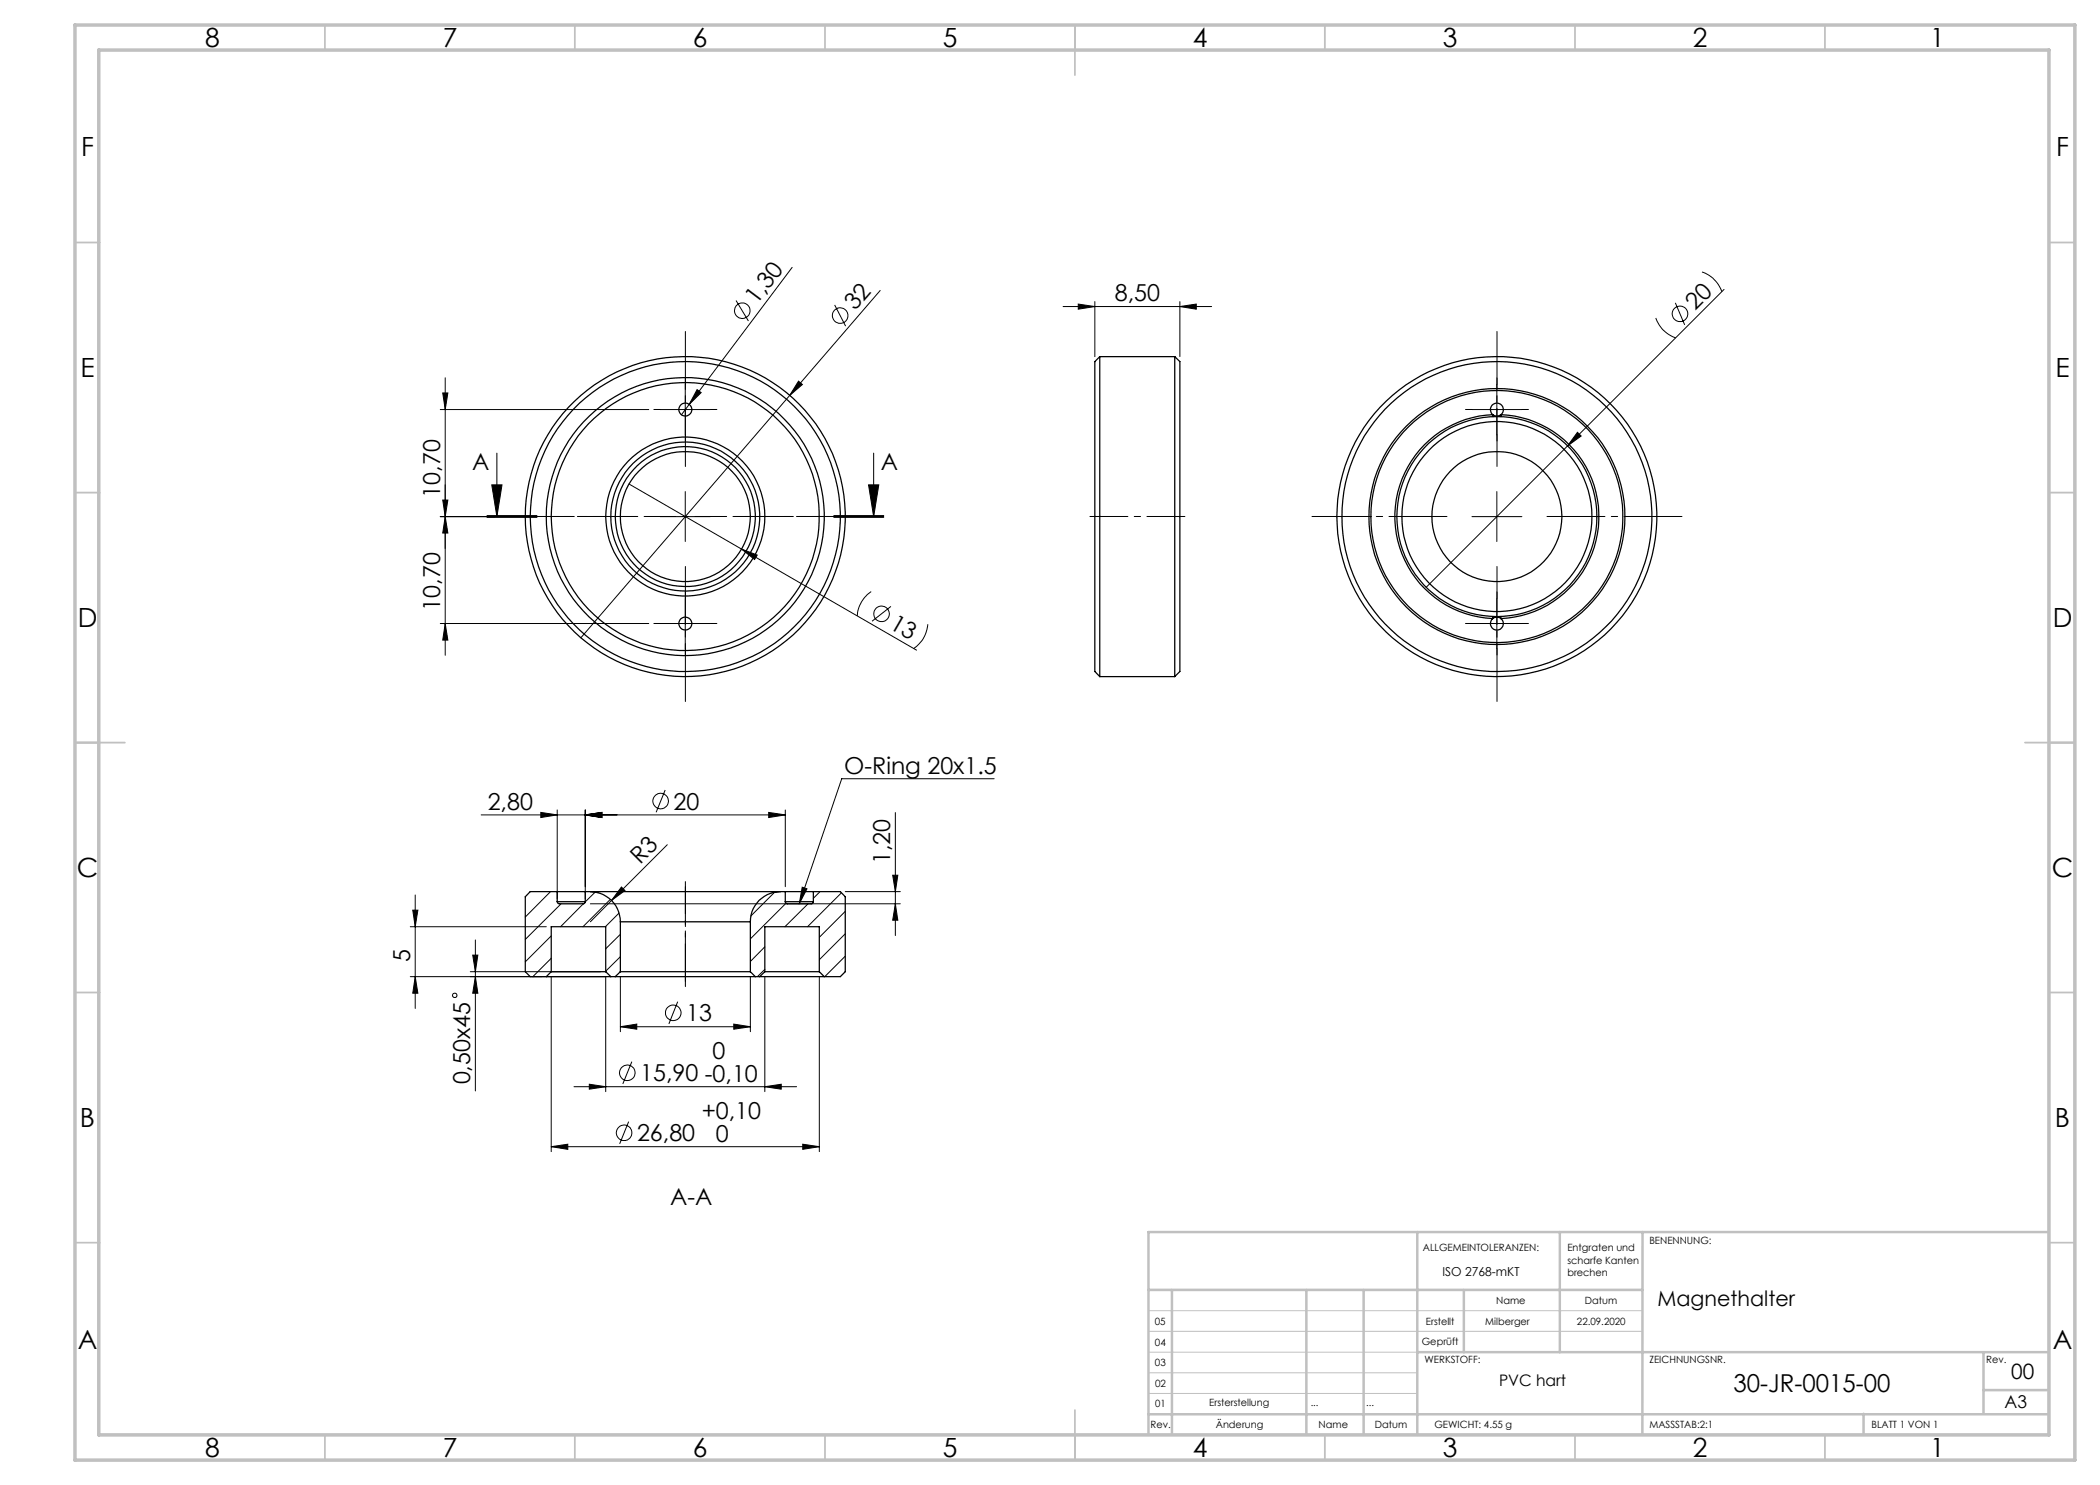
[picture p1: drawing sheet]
<svg xmlns="http://www.w3.org/2000/svg" width="420mm" height="297mm" viewBox="0 0 420 297" stroke-linecap="round" stroke-linejoin="round" font-family="sans-serif">
<g fill="none" stroke="#000" stroke-width=".2">
<path d="M158.4 53.5l-20.6 27.4M176 58.1l-18.1 21M340.4 54.4a6.3 6.3 0 0 1 3.9 3.9M344.8 57.9l-31.3 31.3M88.5 78.6h1.1l-.6 3.3zM89 75.6v55.5M137.1 76.9v10M139.4 77.9l.8 .6-2.4 2.4zM147.2 60.1l2.5 4.1M157.9 79.1l-41.7 48.5M159.7 76.2l.8 .7-2.6 2.2zM166.9 61l2.2 4.2"/>
<path d="M212.6 61.3h29.7M215.7 60.8l3.3 .5-3.3 .5zM219 60.3v11M236 61.3l3.3-.5v1zM236 60.3v11M299.4 76.9v10M331.2 63.6a6.3 6.3 0 0 0 3.9 4M335.1 60.6l1.8 4.4M88.1 81.9h41.7M98.4 97h2l-1 6.3zM99.4 90.6v12.7M125.8 96.8l57.5 33.2"/>
<path d="M132 81.9h10.1M137.1 98.3v10M137.8 80.9l-1.5 2.1M173.7 97h2.1l-1.1 6.3zM174.7 90.6v12.7M294.4 81.9h10M299.4 98.3v10M313.5 89.2l-28.3 28.3M315.5 86.5l.7 .7-2.7 2zM88.1 103.3h11M88.5 100h1.1l-.6 3.3zM89 103.3l.6 3.3h-1.1z"/>
<path d="M97.4 103.5h10zM97.4 103.3h10M97.4 103.1h10M132 103.3h10.1M137.1 119.7v10M148.3 109.8l3.1 1.2-.5 .9zM166.8 103.3h10M166.8 103.1h10M166.8 103.5h10M174.2 118.3a6.3 6.3 0 0 0-2.8 4.9M294.4 103.3h10M299.4 119.7v10"/>
<path d="M88.1 124.7h41.7M89 124.7l.6 3.3h-1.1zM132 124.7h10.1M178.2 121.3l-3.8 2.9M185.6 124.8a6.4 6.4 0 0 1-2.9 4.9M294.4 124.7h10M133 158l-1.8 4.5M198.8 155.7h-30.5l-8.5 25.1M83 179v22.7M96.2 163h60.9M108.2 162.5l3.2 .5-3.2 .5zM110.1 178.3l-5 5.1"/>
<path d="M111.4 162v17.7M117.1 163l3.3-.5v1zM117.1 162v17.7M119 178.4l-1.9 2M122.1 179.9l-5.5 5.4M124.3 177.4l.7 .7-2.7 2zM133.5 168.9l-11.2 11.2M153.7 162.5l3.4 .5-3.4 .5zM154.9 178.5l-4.7 4.7M157.1 162v15.3M160.4 177.4l1 .4-1.6 3zM164 178.3l-1.3 1.4"/>
<path d="M168.3 178.6l-6.8 6.7M169.1 178.3h11M178.5 175h1.1l-.5 3.3zM179.1 162.5v24.6M82.1 195.3h39v23M82.1 185.3h27.2M82.5 182h1.1l-.6 3.3zM83 195.3l.6 3.3h-1.1zM94.1 194.3h26.1M94.5 191h1.1l-.5 3.3zM95.1 195.3l.5 3.3h-1.1zM95.1 188v30.2"/>
<path d="M110.2 195.3v35M110.2 187.2l-5.1 5.2M110.2 191.7l-3.6 3.6M112.2 180.8l-7.1 7.1M116.7 180.7l-4.6 4.6M118.1 180.8h62M122.3 180.1l-4.2 4.3M123.8 182.6l-2.7 2.7M124.1 195.3v11M124.1 186.9l-3 2.9M124.1 191.3l-3 2.9M150.1 195.3v11"/>
<path d="M153 189.4l-2.9 2.9M153 193.9l-1.5 1.4M153 195.3v23M157.2 180.7l-7.1 7.1M161.6 180.8l-4.6 4.5M163.9 195.3v35M169.1 182.3l-5.2 5.2M169.1 186.8l-5.2 5.1M169.1 191.2l-4.1 4.1M179.1 180.8l.5 3.2h-1.1zM114.8 217.3h44.5M117.9 216.8l3.2 .5-3.2 .5z"/>
<path d="M124.1 205.3l3.3-.5v1zM124.1 205.3h26M126.4 212.3l-1.8 4.5M135.5 200.3l-1.7 4.5M146.8 204.8l3.3 .5-3.3 .5zM153 217.3l3.2-.5v1zM110.2 229.3l3.4-.5v1.1zM110.2 229.3h53.7M125.7 224.3l-1.8 4.5M160.5 228.8l3.4 .5-3.4 .6z"/>
<circle cx="148.5" cy="62.1" r="1.55"/>
<circle cx="168" cy="63.1" r="1.56"/>
<circle cx="336" cy="62.8" r="1.57"/>
<circle cx="176.3" cy="122.8" r="1.55"/>
<circle cx="132.1" cy="160.2" r="1.55"/>
<circle cx="90.9" cy="199.1" r=".45"/>
<circle cx="125.5" cy="214.6" r="1.56"/>
<circle cx="134.7" cy="202.6" r="1.55"/>
<circle cx="124.8" cy="226.6" r="1.56"/>
</g>
<path d="M176.8 103.3h-79.4" fill="none" stroke="#000" stroke-width=".2" stroke-dasharray="6.3 1.3 1.3 1.3" stroke-dashoffset="-.9"/>
<path d="M237 103.3h-19M137.1 196.3v-19" fill="none" stroke="#000" stroke-width=".2" stroke-dasharray="15.2 1.3 1.3 1.3" stroke-dashoffset="7.6"/>
<path d="M137.1 93.3v-27M299.4 93.3v-27M127.1 103.3h-27M137.1 113.3v27M147.1 103.3h27M289.4 103.3h-27M299.4 113.3v27M309.4 103.3h27" fill="none" stroke="#000" stroke-width=".2" stroke-dasharray="15.2 1.3 1.3 1.3" stroke-dashoffset="3.6"/>
<g fill="none" stroke="#000" stroke-width=".2" stroke-dasharray="15.2 1.3 1.3 1.3">
<path d="M137.1 76.9v-1.3M299.4 76.9v-1.3M132.1 81.9h-1.3M137.1 86.9v1.3M142.1 81.9h1.3M294.4 81.9h-1.3M299.4 86.9v1.3M304.4 81.9h1.3M137.1 119.7v-1.3M299.4 119.7v-1.3M132.1 124.7h-1.3M137.1 129.7v1.3"/>
<path d="M142.1 124.7h1.3M294.4 124.7h-1.3M299.4 129.7v1.3M304.4 124.7h1.3M137.1 179.3v-3M137.1 197.3v-3"/>
</g>
<path d="M137.1 194.3v-15" fill="none" stroke="#000" stroke-width=".2" stroke-dasharray="15.2 1.3 1.3 1.3" stroke-dashoffset="7.5"/>
<path d="M229.7 266.3h98.8M229.7 270.4h53.8M229.7 262.1h98.8M229.7 274.6h53.8M229.7 278.7h53.8" fill="none" stroke="#c0c0c0" stroke-width=".2"/>
<g fill="none" stroke="#c0c0c0" stroke-width=".35">
<path d="M65 5v5M115 5v5M165 5v5M215 5v10M265 5v5M315 5v5M365 5v5M15 48.5h5M410 48.5h5M15 98.5h5M410 98.5h5M15 148.5h10"/>
<path d="M405 148.5h10M15 198.5h5M410 198.5h5M15 248.5h5M410 248.5h5M65 287v5M115 287v5M165 287v5M215 282v10M265 287v5M315 287v5M365 287v5"/>
</g>
<g fill="none" stroke="#c0c0c0" stroke-width=".5">
<path d="M229.7 258h98.8M234.4 258v29M261.3 258v29M272.7 258v29M283.5 246.4v40.6M292.8 258v12.4M312 246.4v24M328.5 246.4v40.6M409.7 246.4h-180v40.6M283.5 270.4h126.2M396.7 270.4v12.3M396.7 278h13"/>
<path d="M229.7 282.9h180M372.7 282.7v4.3"/>
</g>
<path d="M15 5h400v287h-400zM19.8 10h390v277h-390z" fill="none" stroke="#c0c0c0" stroke-width=".7"/>
<g fill="#000">
<path d="M159.7 76.2l.8 .7-2.6 2.2zM139.4 77.9l.8 .6-2.4 2.4zM315.5 86.5l.7 .7-2.7 2zM148.3 109.8l3.1 1.2-.5 .9zM124.3 177.4l.7 .7-2.7 2zM160.4 177.4l1 .4-1.6 3z"/>
<path d="M215.7 60.8l3.3 .5-3.3 .5zM236 61.3l3.3-.5v1z"/>
<path d="M89 103.3l.6 3.3h-1.1zM88.5 78.6h1.1l-.6 3.3z"/>
<path d="M88.5 100h1.1l-.6 3.3zM89 124.7l.6 3.3h-1.1z"/>
<path d="M173.7 97h2.1l-1.1 6.3zM98.4 97h2l-1 6.3z"/>
<path d="M83 195.3l.6 3.3h-1.1zM82.5 182h1.1l-.6 3.3z"/>
<path d="M94.5 191h1.1l-.5 3.3zM95.1 195.3l.5 3.3h-1.1zM178.5 175h1.1l-.5 3.3zM179.1 180.8l.5 3.2h-1.1z"/>
<path d="M124.1 205.3l3.3-.5v1zM146.8 204.8l3.3 .5-3.3 .5zM117.1 163l3.3-.5v1zM153.7 162.5l3.4 .5-3.4 .5zM117.9 216.8l3.2 .5-3.2 .5zM153 217.3l3.2-.5v1zM108.2 162.5l3.2 .5-3.2 .5zM117.1 163l3.3-.5v1z"/>
<path d="M160.5 228.8l3.4 .5-3.4 .6zM110.2 229.3l3.4-.5v1.1z"/>
</g>
<g fill="none" stroke="#000" stroke-width=".25">
<path d="M220 71.3v64M220 71.3l-1 1v62l1 1M220 71.3h14.9M234.9 71.3v64M234.9 71.3l1.1 1v62l-1.1 1M298.6 82.9v.4M298.6 82.9a1.31 1.31 0 0 0 1.6 0M298.6 82.9a20.4 20.4 0 0 0-19.6 20.4 20.4 20.4 0 0 0 19.6 20.4M298.6 82.9a1.31 1.31 0 0 1-.2-1.9 1.31 1.31 0 0 1 1.9 0 1.31 1.31 0 0 1-.1 1.9M300.2 82.9v.4M300.2 82.9a20.4 20.4 0 0 1 19.6 20.4 20.4 20.4 0 0 1-19.6 20.4M220 135.3h14.9"/>
<path d="M298.6 123.7a1.2 1.2 0 0 1 1.6 0M298.6 123.7a1.29 1.29 0 0 0-.2 1.9 1.29 1.29 0 0 0 1.9 0 1.29 1.29 0 0 0-.1-1.9M298.6 123.3v.4M300.2 123.3v.4M111.4 178.3h5.7M111.4 178.3h-5.4l-.9 1v15l.9 1h3.3M111.4 178.3v2M117.1 178.3h1M117.1 178.3v2M118.1 178.3a6 6 0 0 1 6 6.1M118.1 178.3h38M156.1 178.3a6 6 0 0 0-6 6.1"/>
<path d="M156.1 178.3h1M157.1 178.3h5.6M157.1 178.3v2M162.7 178.3h5.4l1 1v15l-1 1h-3.2M162.7 178.3v2M109.3 195.3h12.9M110.2 194.3h10.9M110.2 194.3v-9h10.9v9M110.2 194.3l-.9 1M111.4 180.3l.2 .4 .3 .1h4.8l.2-.2 .2-.3M111.4 180.3h5.7M121.1 194.3l1.1 1"/>
<path d="M122.2 195.3h.8M123 195.3h28.1M124.1 184.4h26M124.1 194.3h26M124.1 184.4v9.9M124.1 194.3l-1.1 1M150.1 194.3l1 1M150.1 184.4v9.9M151.1 195.3h.8M151.9 195.3h13M153 194.3h10.9M153 194.3v-9h10.9v9"/>
<path d="M153 194.3l-1.1 1M157.1 180.3l.1 .3 .2 .2h4.8l.3-.1 .2-.4M157.1 180.3h5.6M163.9 194.3l1 1"/>
<circle cx="137" cy="81.9" r="1.3"/>
<circle cx="137" cy="103.3" r="15.9"/>
<circle cx="137.1" cy="103.3" r="26.8"/>
<circle cx="137.1" cy="103.3" r="14"/>
<circle cx="137.1" cy="103.3" r="31"/>
<circle cx="137.1" cy="103.3" r="27.8"/>
<circle cx="137.1" cy="103.3" r="32"/>
<circle cx="137.1" cy="103.3" r="14.9"/>
<circle cx="137.1" cy="103.3" r="13"/>
<circle cx="299.4" cy="103.3" r="20"/>
<circle cx="299.4" cy="103.3" r="32"/>
<circle cx="299.4" cy="103.3" r="25.2"/>
<circle cx="299.4" cy="103.3" r="25.6"/>
<circle cx="299.4" cy="103.3" r="13"/>
<circle cx="299.4" cy="103.3" r="19"/>
<circle cx="299.4" cy="103.3" r="31"/>
<circle cx="137" cy="124.7" r="1.29"/>
</g>
<g font-size="5.3">
<text x="41" y="9.5">8</text>
<text x="88.5" y="9.5">7</text>
<text x="138.5" y="9.5">6</text>
<text x="188.5" y="9.5">5</text>
<text x="238.5" y="9.5">4</text>
<text x="288.5" y="9.5">3</text>
<text x="338.5" y="9.5">2</text>
<text x="386" y="9.5">1</text>
<text x="16.2" y="31.2">F</text>
<text x="411.2" y="31.2">F</text>
<text x="16.1" y="75.5">E</text>
<text x="411.1" y="75.5">E</text>
<text x="15.5" y="125.5">D</text>
<text x="410.5" y="125.5">D</text>
<text x="15.4" y="175.5">C</text>
<text x="410.4" y="175.5">C</text>
<text x="16" y="225.5">B</text>
<text x="411" y="225.5">B</text>
<text x="15.5" y="269.7">A</text>
<text x="410.5" y="269.7">A</text>
<text x="41" y="291.5">8</text>
<text x="88.5" y="291.5">7</text>
<text x="138.5" y="291.5">6</text>
<text x="188.5" y="291.5">5</text>
<text x="238.5" y="291.5">4</text>
<text x="288.5" y="291.5">3</text>
<text x="338.5" y="291.5">2</text>
<text x="386" y="291.5">1</text>
</g>
<text font-size="4.9" x="346.7" y="278.3">30-JR-0015-00</text>
<g font-size="4.7">
<text x="151.4" y="61.1" transform="rotate(-53 151.4 61.1)">1,30</text>
<text x="171" y="62.3" transform="rotate(-49 171 62.3)">32</text>
<text x="223" y="60.3">8,50</text>
<text x="339" y="62.1" transform="rotate(-45 339 62.1)">20</text>
<text x="94.4" y="94.1">A</text>
<text x="176.2" y="94.1">A</text>
<text x="88.1" y="99.5" transform="rotate(-90 88.1 99.5)">10,70</text>
<text x="88.1" y="122.1" transform="rotate(-90 88.1 122.1)">10,70</text>
<text x="177.7" y="125.5" transform="rotate(30 177.7 125.5)">13</text>
<text x="168.8" y="154.7">O-Ring 20x1.5</text>
<text x="97.5" y="162">2,80</text>
<text x="134.7" y="161.9">20</text>
<text x="128" y="173" transform="rotate(-45 128 173)">R3</text>
<text x="178.1" y="172.9" transform="rotate(-90 178.1 172.9)">1,20</text>
<text x="82.1" y="192.4" transform="rotate(-90 82.1 192.4)">5</text>
<text x="137.2" y="204.3">13</text>
<text x="142.5" y="211.8">0</text>
<text x="94" y="216.9" transform="rotate(-90 94 216.9)">0,50x45</text>
<text x="128.1" y="216.3">15,90 -0,10</text>
<text x="140.3" y="223.8">+0,10</text>
<text x="127.4" y="228.3">26,80</text>
<text x="143.2" y="228.3">0</text>
<text x="134.1" y="241.1">A-A</text>
</g>
<g font-size="4.2">
<text x="331.5" y="261.2">Magnethalter</text>
<text x="402.3" y="275.7">00</text>
</g>
<text font-size="3.5" x="400.9" y="281.6">A3</text>
<text font-size="3.2" x="299.8" y="277.2">PVC hart</text>
<text font-size="2.5" x="288.5" y="255.3">ISO 2768-mKT</text>
<g font-size="2">
<text x="284.6" y="250.3">ALLGEMEINTOLERANZEN:</text>
<text x="313.5" y="250.3">Entgraten und</text>
<text x="329.9" y="248.7">BENENNUNG:</text>
<text x="313.5" y="252.8">scharfe Kanten</text>
<text x="313.5" y="255.3">brechen</text>
<text x="299.2" y="260.7">Name</text>
<text x="317" y="260.7">Datum</text>
<text x="231" y="264.9">05</text>
<text x="231" y="269.1">04</text>
<text x="284.4" y="268.9">Geprüft</text>
<text x="285.2" y="265">Erstellt</text>
<text x="297" y="265">Milberger</text>
<text x="315.4" y="265">22.09.2020</text>
<text x="231" y="273.3">03</text>
<text x="284.9" y="272.6">WERKSTOFF:</text>
<text x="329.9" y="272.6">ZEICHNUNGSNR.</text>
<text x="397.2" y="272.6">Rev.</text>
<text x="231" y="281.4">01</text>
<text x="231" y="277.3">02</text>
<text x="241.8" y="281.2">Ersterstellung</text>
<text x="262.1" y="281.2">...</text>
<text x="273.2" y="281.2">...</text>
<text x="230.1" y="285.7">Rev.</text>
<text x="243.2" y="285.7">Änderung</text>
<text x="263.7" y="285.7">Name</text>
<text x="275" y="285.7">Datum</text>
<text x="286.9" y="285.7">GEWICHT: 4.55 g</text>
<text x="329.9" y="285.7">MASSSTAB:2:1</text>
<text x="374.3" y="285.7">BLATT 1 VON 1</text>
</g>
</svg>
